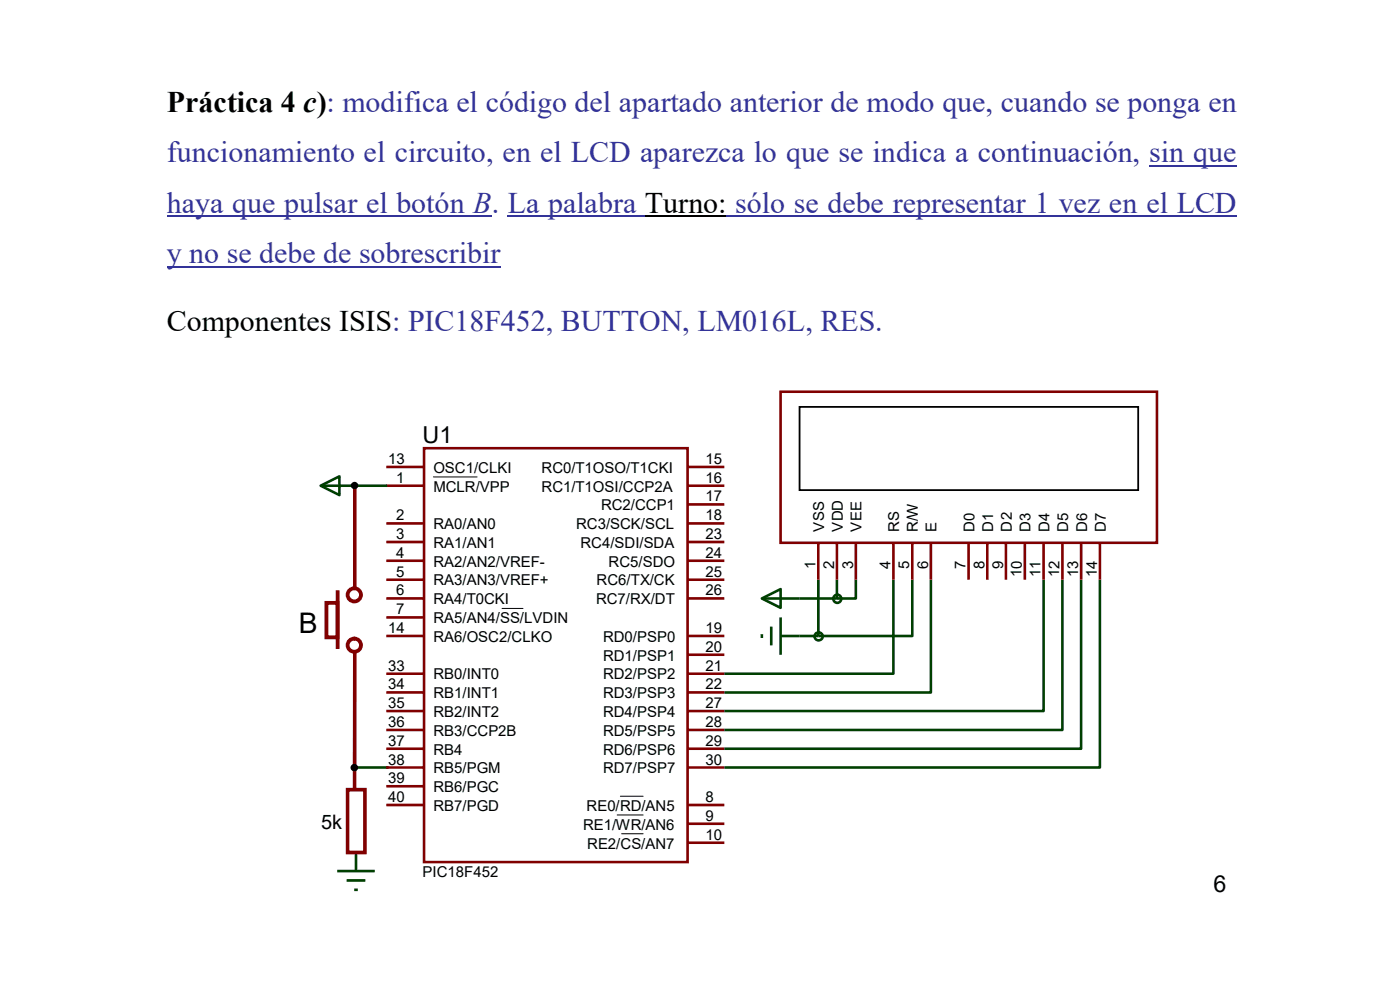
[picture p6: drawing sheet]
<svg xmlns="http://www.w3.org/2000/svg" width="297mm" height="210mm" viewBox="0 0 297 210" stroke-linecap="round" stroke-linejoin="round" font-family="sans-serif">
<path d="M243.8 35.2h18.5M35.4 45.9h68.9M35.4 56.6h70.8M107.7 45.9h29.1M154.1 45.9h108.2" fill="none" stroke="#339" stroke-width=".25"/>
<path d="M136.8 45.9h17.3" fill="none" stroke="#000" stroke-width=".25"/>
<g fill="none" stroke="#004000" stroke-width=".55">
<path d="M68 103l4-2v4zM68.1 103h14M161.6 127l4-2v3.9zM161.6 127h15.9M161.6 134.5v.8M163.6 132.9v4M165.6 134.9h8M165.6 131v7.9M173.6 123v11.9M177.5 123v4M181.6 123v4h-4.1M189.5 123v19.9h-35.8"/>
<path d="M193.5 123v11.9h-19.9M197.5 123v23.9h-43.8M221.4 123v27.8h-67.7M225.4 123v31.9h-71.7M229.4 123v35.8h-75.7M233.3 123v39.8h-79.6M75.2 140.4v4M74.5 162.8h8M71.5 184.8h8M73.5 186.8h4M75.1 188.8h.8M75.5 180.8v4"/>
<circle cx="173.7" cy="135" r=".86"/>
<circle cx="177.6" cy="127" r=".86"/>
</g>
<g fill="none" stroke="#800000" stroke-width=".55">
<path d="M82 99.1h8M90 95.1h55.9v87.8h-55.9zM145.7 99.1h8M165.6 83.1h79.8v32h-79.8zM82 103h8M82 111h8M82 115h8M82 119h8M145.7 103h8M145.7 111h8M145.7 115h8M145.7 119h8"/>
<path d="M145.7 107h8M173.6 115v8M177.5 115v8M181.6 115v8M189.5 115v8M193.5 115v8M197.5 115v8M205.5 115v8M209.5 115v8M213.4 115v8M217.4 115v8M221.4 115v8"/>
<path d="M225.4 115v8M229.4 115v8M233.3 115v8M82 123h8M82 127h8M82 131h8M82 134.9h8M145.7 123h8M145.7 127h8M145.7 134.9h8M145.7 138.9h8M82 142.9h8"/>
<path d="M82 146.9h8M82 150.8h8M82 154.9h8M82 158.8h8M145.7 142.9h8M145.7 146.9h8M145.7 150.8h8M145.7 154.9h8M145.7 158.8h8M82 170.8h8M82 162.8h8M82 166.8h8"/>
<path d="M145.7 170.8h8M145.7 174.8h8M145.7 178.8h8M145.7 162.8h8"/>
</g>
<path d="M91.9 101.2h9.3M106.5 129.1h4.5M130.9 172.9h5.5M131.6 168.9h4.8M131.9 176.9h4.5" fill="none" stroke="#000" stroke-width=".21"/>
<path d="M169.6 86.3h71.9v17.7h-71.9z" fill="none" stroke="#000" stroke-width=".38"/>
<g fill="none" stroke="#800000" stroke-width=".8">
<path d="M69.3 127.9h2.3v7.3h-2.3z"/>
<circle cx="75.2" cy="126.2" r="1.41"/>
<circle cx="75.2" cy="136.9" r="1.41"/>
</g>
<path d="M71.6 125.2v12.5" fill="none" stroke="#800000" stroke-width=".8" stroke-linecap="butt"/>
<path d="M73.7 167.5h3.7v13.3h-3.7z" fill="none" stroke="#800000" stroke-width=".76"/>
<path d="M75.3 103v21.9M75.3 138.4l-.1 29.2" fill="none" stroke="#800000" stroke-width=".76" stroke-linecap="butt"/>
<g fill="#000">
<circle cx="75.2" cy="103" r=".39"/>
<circle cx="75.2" cy="162.8" r=".4"/>
</g>
<g fill="none" stroke="#000" stroke-width=".8">
<circle cx="75.2" cy="103" r=".39"/>
<circle cx="75.2" cy="162.8" r=".4"/>
</g>
<g font-size="6.3">
<text x="35.4" y="23.7">Práctica 4 c): modifica el código del apartado anterior de modo que, cuando se ponga en</text>
<text x="35.4" y="70.3">Componentes ISIS: PIC18F452, BUTTON, LM016L, RES.</text>
</g>
<g font-size="6.3" fill="#339">
<text x="35.4" y="34.4">funcionamiento el circuito, en el LCD aparezca lo que se indica a continuación, sin que</text>
<text x="35.4" y="45.1">haya que pulsar el botón B. La palabra Turno: sólo se debe representar 1 vez en el LCD</text>
<text x="35.4" y="55.8">y no se debe de sobrescribir</text>
</g>
<text font-size="6" x="63.4" y="134.2">B</text>
<g font-size="5">
<text x="89.7" y="93.9">U1</text>
<text x="257.4" y="189.3">6</text>
</g>
<text font-size="4.2" x="68.1" y="175.9">5k</text>
<g font-size="3.2">
<text x="82.4" y="98.5">13</text>
<text x="91.9" y="100.3">OSC1/CLKI</text>
<text x="114.9" y="100.3">RC0/T1OSO/T1CKI</text>
<text x="149.7" y="98.5">15</text>
<text x="84.1" y="102.4">1</text>
<text x="91.9" y="104.3">MCLR/VPP</text>
<text x="114.9" y="104.3">RC1/T1OSI/CCP2A</text>
<text x="149.7" y="106.4">17</text>
<text x="149.7" y="102.4">16</text>
<text x="84.1" y="110.4">2</text>
<text x="91.9" y="112.3">RA0/AN0</text>
<text x="122.2" y="112.3">RC3/SCK/SCL</text>
<text x="127.5" y="108.3">RC2/CCP1</text>
<text x="149.7" y="110.4">18</text>
<text x="174.8" y="112.8" transform="rotate(-90 174.8 112.8)">VSS</text>
<text x="178.8" y="112.8" transform="rotate(-90 178.8 112.8)">VDD</text>
<text x="182.8" y="112.8" transform="rotate(-90 182.8 112.8)">VEE</text>
<text x="190.8" y="112.9" transform="rotate(-90 190.8 112.9)">RS</text>
<text x="194.7" y="112.9" transform="rotate(-90 194.7 112.9)">R/W</text>
<text x="198.7" y="112.9" transform="rotate(-90 198.7 112.9)">E</text>
<text x="206.7" y="112.9" transform="rotate(-90 206.7 112.9)">D0</text>
<text x="210.7" y="112.9" transform="rotate(-90 210.7 112.9)">D1</text>
<text x="214.6" y="112.9" transform="rotate(-90 214.6 112.9)">D2</text>
<text x="218.7" y="112.9" transform="rotate(-90 218.7 112.9)">D3</text>
<text x="222.6" y="112.9" transform="rotate(-90 222.6 112.9)">D4</text>
<text x="226.6" y="112.9" transform="rotate(-90 226.6 112.9)">D5</text>
<text x="230.6" y="112.9" transform="rotate(-90 230.6 112.9)">D6</text>
<text x="234.6" y="112.9" transform="rotate(-90 234.6 112.9)">D7</text>
<text x="84.1" y="114.4">3</text>
<text x="84.1" y="118.3">4</text>
<text x="91.9" y="116.2">RA1/AN1</text>
<text x="123.1" y="116.2">RC4/SDI/SDA</text>
<text x="149.7" y="114.4">23</text>
<text x="149.7" y="118.3">24</text>
<text x="84.1" y="122.3">5</text>
<text x="91.9" y="120.2">RA2/AN2/VREF-</text>
<text x="91.9" y="124.2">RA3/AN3/VREF+</text>
<text x="126.6" y="124.2">RC6/TX/CK</text>
<text x="129.1" y="120.2">RC5/SDO</text>
<text x="149.7" y="122.3">25</text>
<text x="173" y="120.7" transform="rotate(-90 173 120.7)">1</text>
<text x="177" y="120.7" transform="rotate(-90 177 120.7)">2</text>
<text x="181" y="120.7" transform="rotate(-90 181 120.7)">3</text>
<text x="188.9" y="120.7" transform="rotate(-90 188.9 120.7)">4</text>
<text x="192.9" y="120.7" transform="rotate(-90 192.9 120.7)">5</text>
<text x="196.9" y="120.7" transform="rotate(-90 196.9 120.7)">6</text>
<text x="204.9" y="120.7" transform="rotate(-90 204.9 120.7)">7</text>
<text x="208.8" y="120.7" transform="rotate(-90 208.8 120.7)">8</text>
<text x="212.8" y="120.7" transform="rotate(-90 212.8 120.7)">9</text>
<text x="216.7" y="122.4" transform="rotate(-90 216.7 122.4)">10</text>
<text x="220.7" y="122.5" transform="rotate(-90 220.7 122.5)">11</text>
<text x="224.7" y="122.5" transform="rotate(-90 224.7 122.5)">12</text>
<text x="228.7" y="122.5" transform="rotate(-90 228.7 122.5)">13</text>
<text x="232.7" y="122.5" transform="rotate(-90 232.7 122.5)">14</text>
<text x="84.1" y="126.3">6</text>
<text x="84.1" y="130.3">7</text>
<text x="91.9" y="128.2">RA4/T0CKI</text>
<text x="126.4" y="128.2">RC7/RX/DT</text>
<text x="149.7" y="126.3">26</text>
<text x="82.4" y="134.3">14</text>
<text x="91.9" y="132.2">RA5/AN4/SS/LVDIN</text>
<text x="91.9" y="136.1">RA6/OSC2/CLKO</text>
<text x="127.9" y="136.1">RD0/PSP0</text>
<text x="149.7" y="134.3">19</text>
<text x="82.4" y="142.2">33</text>
<text x="127.9" y="140.1">RD1/PSP1</text>
<text x="149.7" y="138.3">20</text>
<text x="149.7" y="142.2">21</text>
<text x="82.4" y="146.3">34</text>
<text x="91.9" y="144.1">RB0/INT0</text>
<text x="91.9" y="148.1">RB1/INT1</text>
<text x="127.9" y="144.1">RD2/PSP2</text>
<text x="127.9" y="148.1">RD3/PSP3</text>
<text x="149.7" y="146.3">22</text>
<text x="82.4" y="150.2">35</text>
<text x="82.4" y="154.2">36</text>
<text x="91.9" y="152.1">RB2/INT2</text>
<text x="127.9" y="152.1">RD4/PSP4</text>
<text x="149.7" y="150.2">27</text>
<text x="149.7" y="154.2">28</text>
<text x="82.4" y="158.2">37</text>
<text x="91.9" y="156.1">RB3/CCP2B</text>
<text x="91.9" y="160.1">RB4</text>
<text x="127.9" y="156.1">RD5/PSP5</text>
<text x="127.9" y="160.1">RD6/PSP6</text>
<text x="149.7" y="158.2">29</text>
<text x="82.4" y="162.2">38</text>
<text x="82.4" y="166.2">39</text>
<text x="91.9" y="164">RB5/PGM</text>
<text x="127.9" y="164">RD7/PSP7</text>
<text x="149.7" y="162.2">30</text>
<text x="82.4" y="170.1">40</text>
<text x="91.9" y="168">RB6/PGC</text>
<text x="91.9" y="172">RB7/PGD</text>
<text x="124.5" y="172">RE0/RD/AN5</text>
<text x="149.7" y="170.1">8</text>
<text x="123.7" y="176">RE1/WR/AN6</text>
<text x="149.7" y="174.1">9</text>
<text x="149.7" y="178.1">10</text>
<text x="124.6" y="180">RE2/CS/AN7</text>
<text x="89.7" y="186.1">PIC18F452</text>
</g>
</svg>
